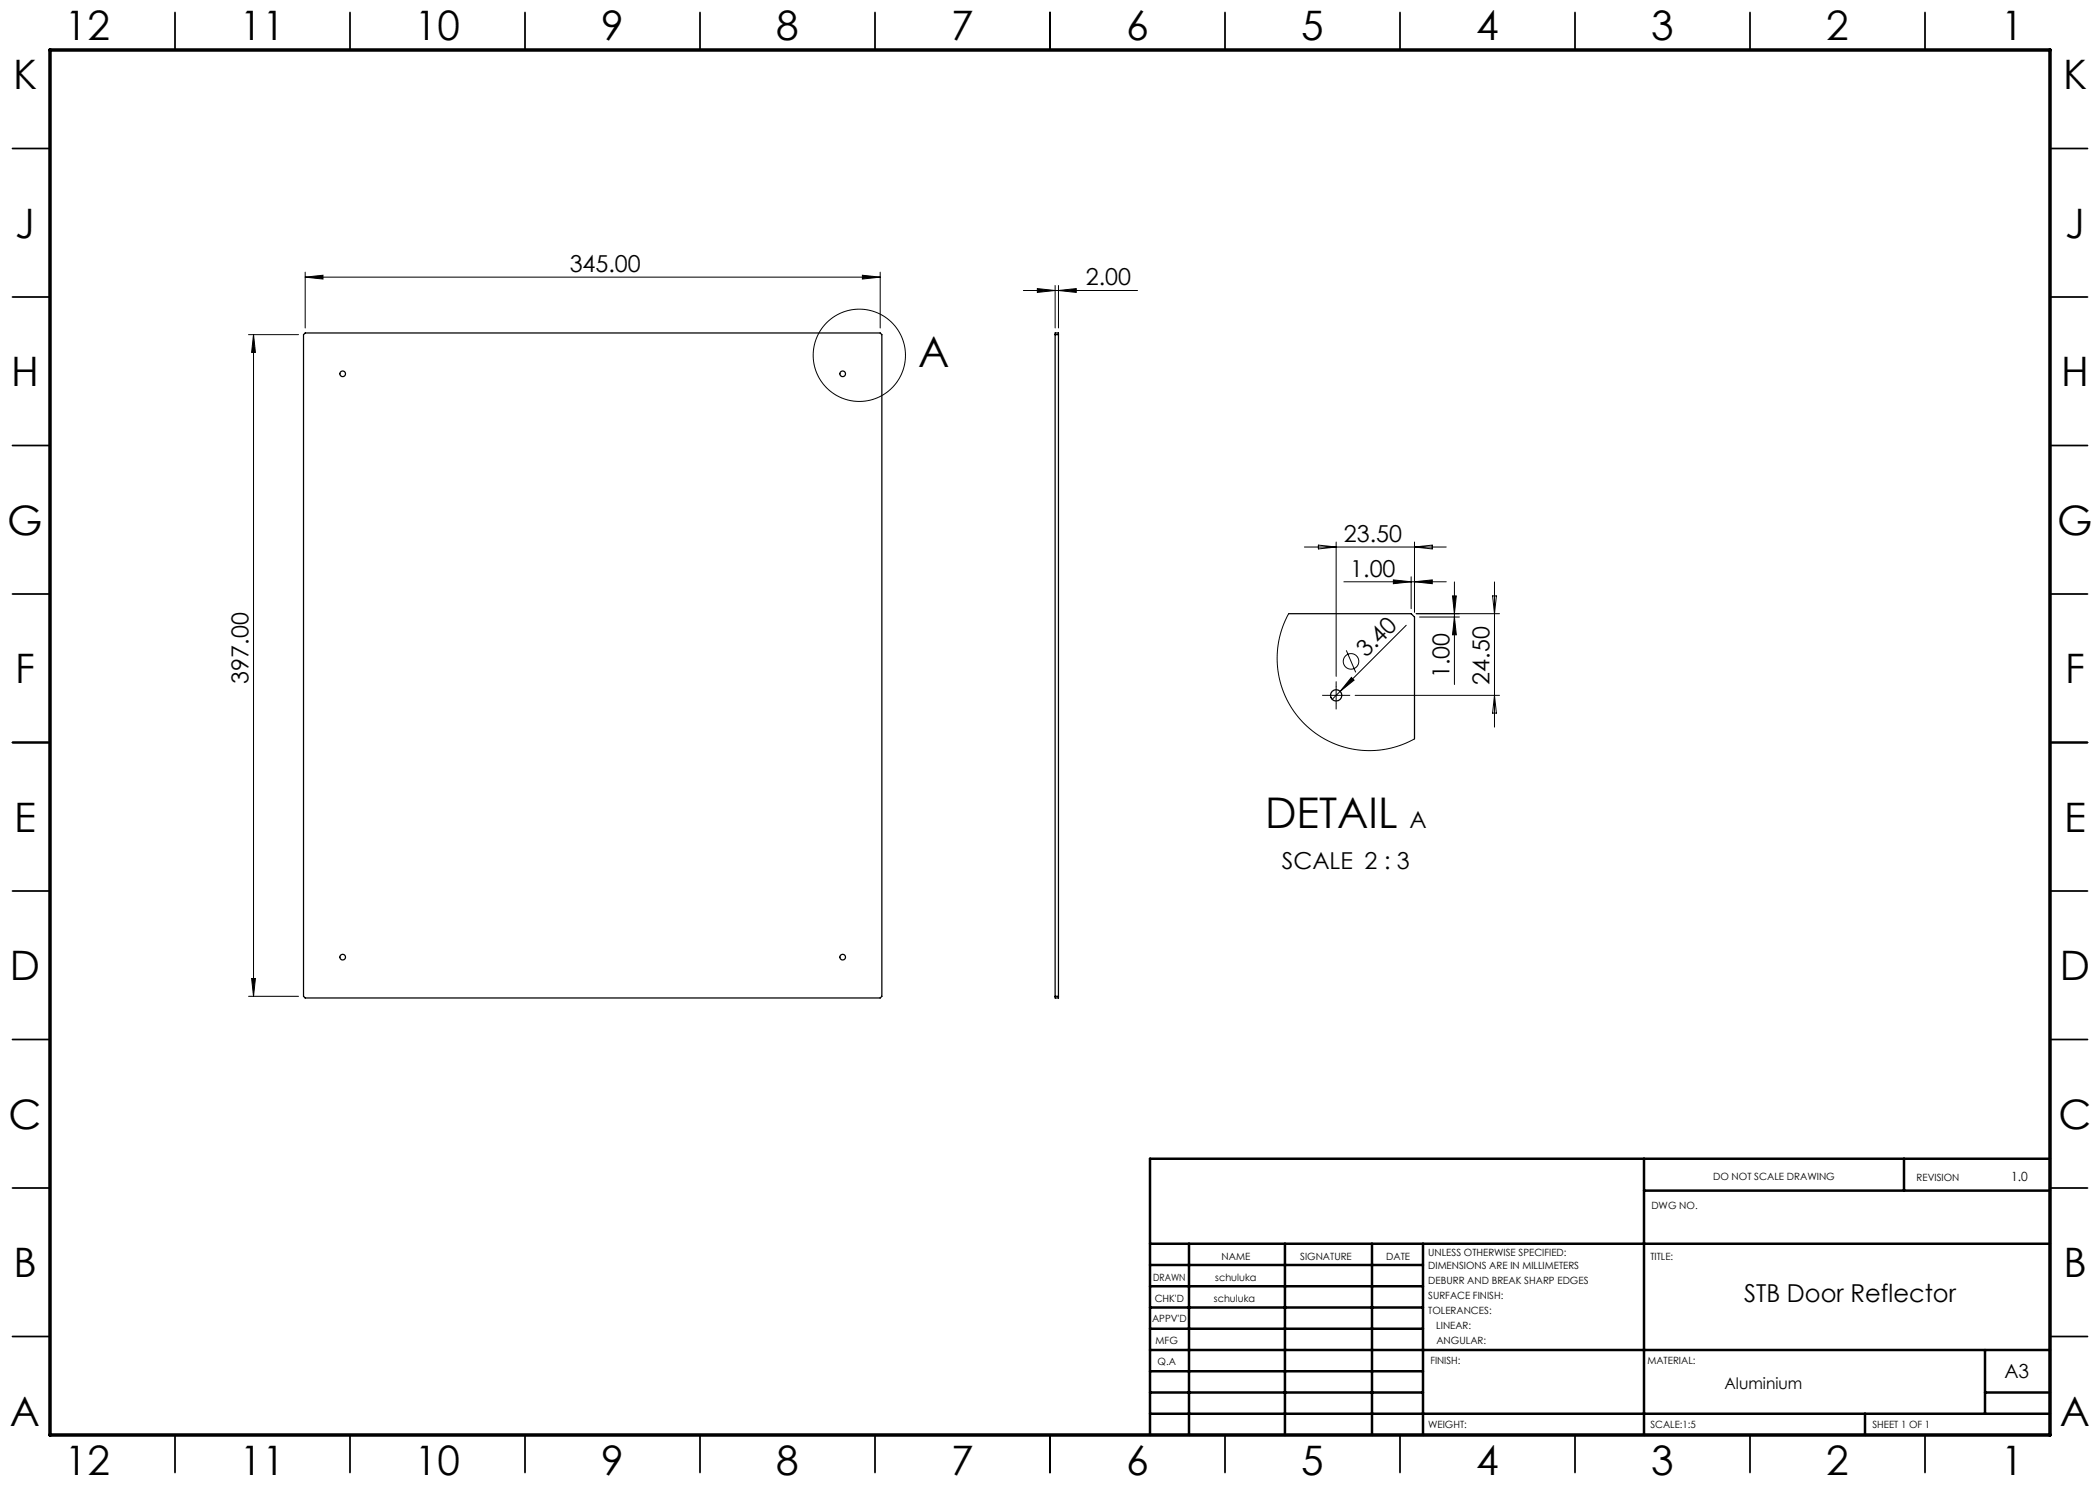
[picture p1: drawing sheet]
<svg xmlns="http://www.w3.org/2000/svg" width="420mm" height="297mm" viewBox="0 0 420 297" stroke-linecap="round" stroke-linejoin="round" font-family="sans-serif">
<g fill="none" stroke="#000" stroke-width=".25">
<path d="M61 66.6h115l.4 .3v132.4l-.4 .3h-115l-.3-.3v-132.4zM211 66.6h.7v133h-.7zM211 66.9h.7M257.7 122.7h24.5l.7 .7v24.4M211 199.3h.7"/>
<circle cx="68.5" cy="74.8" r=".57"/>
<circle cx="168.5" cy="74.8" r=".57"/>
<circle cx="267.2" cy="139.1" r="1.13"/>
<circle cx="68.5" cy="191.4" r=".57"/>
<circle cx="168.5" cy="191.4" r=".57"/>
</g>
<g fill="none" stroke="#000" stroke-width=".2">
<path d="M61 55.4l3.6-.4v.8zM61 54.4v11.2M61 55.4h115M172.5 55l3.5 .4-3.5 .4zM176 54.4v11.2M204.7 58.1h22.8M207.5 57.7l3.5 .4-3.5 .4zM211 57.1v8.5M211.7 58.1l3.5-.4v.8zM211.7 57.1v8.5M49.7 66.9h10M50.7 66.9v132.4"/>
<path d="M50.7 66.9l.4 3.6h-.8zM260.9 109.4h28.3M263.7 109l3.5 .4-3.5 .4zM267.2 108.4v26.9M268.8 116.4h20.4M278.7 116l3.5 .4-3.5 .3zM282.2 115.4v6.3M282.9 116.4l3.6-.4v.7zM282.9 108.4v14M282.9 109.4l3.6-.4v.8zM290.5 119.2h.8l-.4 3.5zM290.9 116.4v20.5"/>
<path d="M298.5 119.2h.8l-.4 3.5zM298.9 116.4v29M257.7 122.7l-1.2 2.7-.8 2.9-.3 3.1 .2 2.9 .7 2.9 1.1 2.7 1.5 2.6 2 2.3 2.3 1.9 2.5 1.5 2.9 1.1 2.8 .7 3 .1 3-.3 2.8-.8 2.7-1.2M265.6 139.1h3.3M267.2 137.4v3.3M269.3 130.1l1.8 4.4M270.3 135.5l.5 .5-2.8 2.3zM271 139.1h28.9M281.2 125.1l-14.8 14.8M283.2 122.7h16.7M283.9 123.4h8M290.9 123.4l.4 3.6h-.8z"/>
<path d="M298.9 139.1l.4 3.5h-.8zM49.7 199.3h10M50.3 195.7h.8l-.4 3.6z"/>
<circle cx="171.9" cy="71.1" r="9.2"/>
<circle cx="270.2" cy="132.3" r="1.56"/>
</g>
<path d="M265.6 139.1h-1.2M267.2 137.4v-1.1M268.9 139.1h1.1M267.2 140.7v1.2" fill="none" stroke="#000" stroke-width=".2" stroke-dasharray="15.2 1.3 1.3 1.3" stroke-linecap="butt"/>
<g fill="none" stroke="#000" stroke-width=".35">
<path d="M35 2.5v7.5M70 2.5v7.5M105 2.5v7.5M140 2.5v7.5M175 2.5v7.5M210 2.5v7.5M245 2.5v7.5M280 2.5v7.5M315 2.5v7.5M350 2.5v7.5M385 2.5v7.5M2.5 29.7h7.5"/>
<path d="M410 29.7h7.5M2.5 59.4h7.5M410 59.4h7.5M2.5 89.1h7.5M410 89.1h7.5M2.5 118.8h7.5M410 118.8h7.5M2.5 148.5h7.5M410 148.5h7.5M2.5 178.2h7.5M410 178.2h7.5M2.5 207.9h7.5"/>
<path d="M410 207.9h7.5M2.5 237.6h7.5M410 237.6h7.5M2.5 267.3h7.5M410 267.3h7.5M35 287v7.5M70 287v7.5M105 287v7.5M140 287v7.5M175 287v7.5M210 287v7.5M245 287v7.5"/>
<path d="M280 287v7.5M315 287v7.5M350 287v7.5M385 287v7.5"/>
</g>
<g fill="none" stroke="#000" stroke-width=".5">
<path d="M328.8 231.8v55.2M328.8 238.1h81.2M380.8 231.8v6.3M410 231.8h-180v55.2M230 248.8h180M230 257.3h54.6M230 253h54.6M237.8 248.8v38.2M257 248.8v38.2M274.4 248.8v38.2M284.6 248.8v38.2M230 265.8h54.6"/>
<path d="M230 261.5h54.6M230 278.5h54.6M230 274.3h54.6M230 270h180M397 278.5h13M397 270v12.8M230 282.8h180M373 282.8v4.2"/>
</g>
<path d="M10 10h400v277h-400z" fill="none" stroke="#000" stroke-width=".7"/>
<g fill="#000">
<path d="M270.3 135.5l.5 .5-2.8 2.3z"/>
<path d="M172.5 55l3.5 .4-3.5 .4zM61 55.4l3.6-.4v.8zM282.9 116.4l3.6-.4v.7zM278.7 116l3.5 .4-3.5 .3z"/>
<path d="M207.5 57.7l3.5 .4-3.5 .4zM211.7 58.1l3.5-.4v.8z"/>
<path d="M50.7 66.9l.4 3.6h-.8zM50.3 195.7h.8l-.4 3.6z"/>
<path d="M290.9 123.4l.4 3.6h-.8zM290.5 119.2h.8l-.4 3.5z"/>
</g>
<g font-size="8.5">
<text x="183.6" y="73.4">A</text>
<text x="253" y="165.7">DETAIL</text>
</g>
<g font-size="8.1">
<text x="13" y="8">12</text>
<text x="48" y="8">11</text>
<text x="83" y="8">10</text>
<text x="120.2" y="8">9</text>
<text x="155.2" y="8">8</text>
<text x="190.2" y="8">7</text>
<text x="225.2" y="8">6</text>
<text x="260.2" y="8">5</text>
<text x="295.2" y="8">4</text>
<text x="330.2" y="8">3</text>
<text x="365.2" y="8">2</text>
<text x="400.2" y="8">1</text>
<text x="2.6" y="17.8">K</text>
<text x="412.6" y="17.8">K</text>
<text x="3" y="47.5">J</text>
<text x="413" y="47.5">J</text>
<text x="2.2" y="77.2">H</text>
<text x="412.2" y="77.2">H</text>
<text x="1.5" y="106.9">G</text>
<text x="411.5" y="106.9">G</text>
<text x="3" y="136.6">F</text>
<text x="413" y="136.6">F</text>
<text x="2.8" y="166.3">E</text>
<text x="412.8" y="166.3">E</text>
<text x="2" y="196">D</text>
<text x="412" y="196">D</text>
<text x="1.7" y="225.7">C</text>
<text x="411.7" y="225.7">C</text>
<text x="2.7" y="255.4">B</text>
<text x="412.7" y="255.4">B</text>
<text x="2" y="285.1">A</text>
<text x="412" y="285.1">A</text>
<text x="13" y="295">12</text>
<text x="48" y="295">11</text>
<text x="83" y="295">10</text>
<text x="120.2" y="295">9</text>
<text x="155.2" y="295">8</text>
<text x="190.2" y="295">7</text>
<text x="225.2" y="295">6</text>
<text x="260.2" y="295">5</text>
<text x="295.2" y="295">4</text>
<text x="330.2" y="295">3</text>
<text x="365.2" y="295">2</text>
<text x="400.2" y="295">1</text>
</g>
<text font-size="4.9" x="348.8" y="260.4">STB Door Reflector</text>
<g font-size="4.7">
<text x="113.9" y="54.4">345.00</text>
<text x="217.2" y="57.1">2.00</text>
<text x="268.8" y="108.4">23.50</text>
<text x="270.1" y="115.3">1.00</text>
<text x="273.2" y="131.7" transform="rotate(-45 273.2 131.7)">3.40</text>
<text x="49.7" y="136.7" transform="rotate(-90 49.7 136.7)">397.00</text>
<text x="289.9" y="135.6" transform="rotate(-90 289.9 135.6)">1.00</text>
<text x="297.9" y="136.9" transform="rotate(-90 297.9 136.9)">24.50</text>
<text x="281.9" y="165.7">A</text>
<text x="256.4" y="173.9">SCALE 2 : 3</text>
</g>
<text font-size="3.9" x="400.9" y="275.5">A3</text>
<text font-size="3.2" x="344.9" y="277.9">Aluminium</text>
<text font-size="2.5" x="402.2" y="236.1">1.0</text>
<g font-size="2">
<text x="342.6" y="236">DO NOT SCALE DRAWING</text>
<text x="383.3" y="236.2">REVISION</text>
<text x="330.3" y="241.8">DWG NO.</text>
<text x="244.3" y="252">NAME</text>
<text x="260" y="251.9">SIGNATURE</text>
<text x="277.2" y="251.9">DATE</text>
<text x="285.6" y="251.2">UNLESS OTHERWISE SPECIFIED:</text>
<text x="330.1" y="251.9">TITLE:</text>
<text x="230.6" y="256.1">DRAWN</text>
<text x="243.1" y="256.1">schuluka</text>
<text x="285.6" y="253.7">DIMENSIONS ARE IN MILLIMETERS</text>
<text x="285.6" y="256.7">DEBURR AND BREAK SHARP EDGES</text>
<text x="230.9" y="260.3">CHK'D</text>
<text x="242.8" y="260.3">schuluka</text>
<text x="285.6" y="259.7">SURFACE FINISH:</text>
<text x="285.6" y="262.7">TOLERANCES:</text>
<text x="230.4" y="264.4">APPV'D</text>
<text x="231.1" y="268.8">MFG</text>
<text x="287.3" y="265.7">LINEAR:</text>
<text x="287.3" y="268.7">ANGULAR:</text>
<text x="231.5" y="273">Q.A</text>
<text x="286.1" y="272.9">FINISH:</text>
<text x="329.5" y="272.9">MATERIAL:</text>
<text x="285.6" y="285.5">WEIGHT:</text>
<text x="330.1" y="285.6">SCALE:1:5</text>
<text x="374.5" y="285.6">SHEET 1 OF 1</text>
</g>
</svg>
